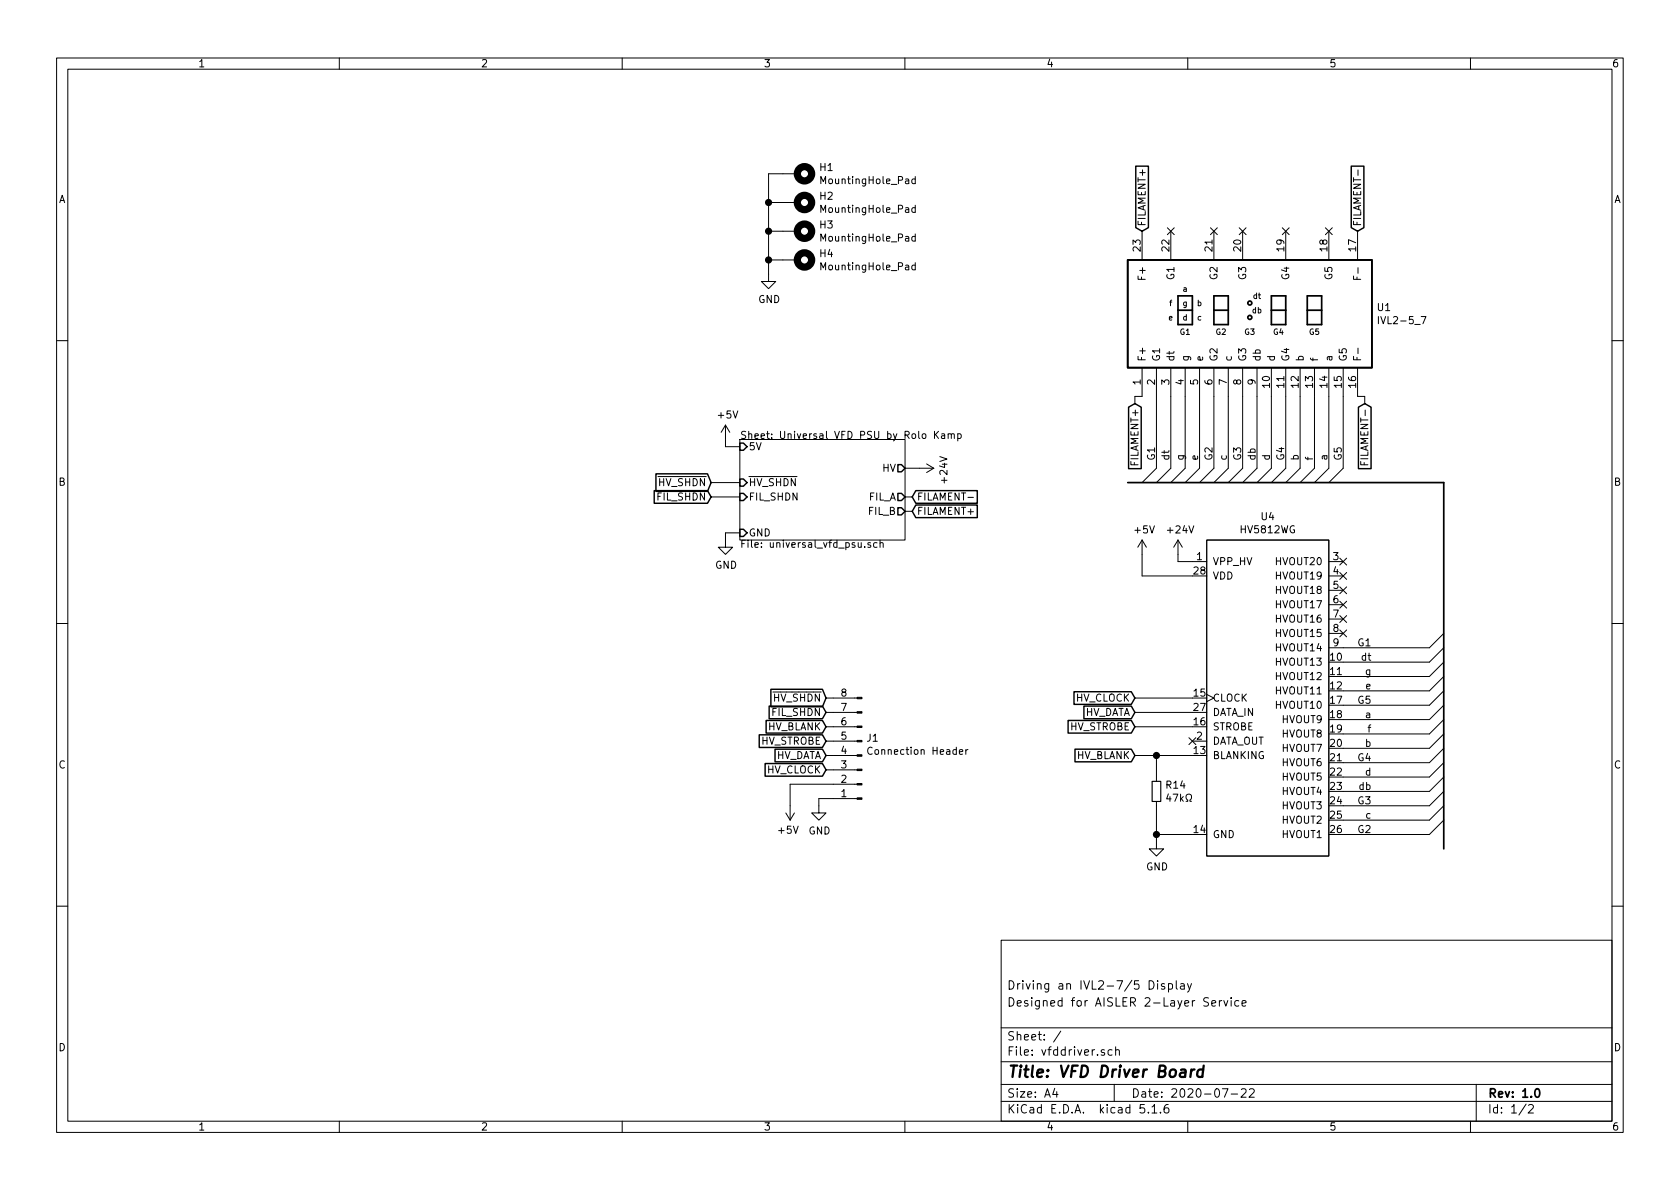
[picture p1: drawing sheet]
EESchema Schematic File Version 4
EELAYER 30 0
EELAYER END
$Descr A4 11693 8268
encoding utf-8
Sheet 1 2
Title "VFD Driver Board"
Date "2020-07-22"
Rev "1.0"
Comp ""
Comment1 "Designed for AISLER 2-Layer Service"
Comment2 "Driving an IVL2-7/5 Display"
Comment3 ""
Comment4 ""
$EndDescr
$Sheet
S 5150 3050 1150 700 
U 5F189B7D
F0 "Universal VFD PSU by Rolo Kamp" 50
F1 "universal_vfd_psu.sch" 50
F2 "5V" I L 5150 3100 50 
F3 "HV" O R 6300 3250 50 
F4 "~HV_SHDN~" I L 5150 3350 50 
F5 "GND" I L 5150 3700 50 
F6 "FIL_SHDN" I L 5150 3450 50 
F7 "FIL_B" O R 6300 3550 50 
F8 "FIL_A" O R 6300 3450 50 
$EndSheet
$Comp
L IVL2-7_5:IVL2-5_7 U1
U 1 1
P 8700 2200
F 0 "U1" H 9581 2271 50  0000 L CNN
F 1 "IVL2-5_7" H 9581 2180 50  0000 L CNN
F 2 "extra_libraries:IVL2-7_5" H 7750 2450 50  0001 C CNN
F 3 "https://www.ebay.com/sch/i.html?_nkw=ivl2-7%2F5" H 7750 2450 50  0001 C CNN
F 4 "IVL2-7/5" H 8700 2200 50  0001 C CNN "MPN"
	1    8700 2200
	1    0    0    -1  
$EndComp
Text GLabel 6350 3550 2    50   Input ~ 0
FILAMENT+
Text GLabel 6350 3450 2    50   Input ~ 0
FILAMENT-
Text GLabel 7950 1600 1    50   Input ~ 0
FILAMENT+
Text GLabel 7900 2800 3    50   Input ~ 0
FILAMENT+
Text GLabel 9450 1600 1    50   Input ~ 0
FILAMENT-
Text GLabel 9500 2800 3    50   Input ~ 0
FILAMENT-
Wire Wire Line
	6350 3450 6300 3450
Wire Wire Line
	6300 3550 6350 3550
$Comp
L HV5812:HV5812WG U4
U 1 1
P 8800 3650
F 0 "U4" H 8825 3715 50  0000 C CNN
F 1 "HV5812WG" H 8825 3624 50  0000 C CNN
F 2 "Package_SO:SOIC-28W_7.5x17.9mm_P1.27mm" H 8800 3650 50  0001 C CNN
F 3 "http://www.microchip.com/mymicrochip/filehandler.aspx?ddocname=en570713" H 8800 3650 50  0001 C CNN
F 4 "HV5812WG-GCT-ND" H 8800 3650 50  0001 C CNN "Digi-Key PN"
F 5 "HV5812WG-G" H 8800 3650 50  0001 C CNN "MPN"
F 6 "Microchip" H 8800 3650 50  0001 C CNN "Mfg"
	1    8800 3650
	1    0    0    -1  
$EndComp
$Comp
L power:+24V #PWR0105
U 1 1
P 6400 3250
F 0 "#PWR0105" H 6400 3100 50  0001 C CNN
F 1 "+24V" H 6415 3423 50  0000 C CNN
F 2 "" H 6400 3250 50  0001 C CNN
F 3 "" H 6400 3250 50  0001 C CNN
	1    6400 3250
	0    1    1    0   
$EndComp
$Comp
L power:+24V #PWR0106
U 1 1
P 8200 3850
F 0 "#PWR0106" H 8200 3700 50  0001 C CNN
F 1 "+24V" H 8215 4023 50  0000 C CNN
F 2 "" H 8200 3850 50  0001 C CNN
F 3 "" H 8200 3850 50  0001 C CNN
	1    8200 3850
	1    0    0    -1  
$EndComp
$Comp
L power:+5V #PWR0107
U 1 1
P 7950 3850
F 0 "#PWR0107" H 7950 3700 50  0001 C CNN
F 1 "+5V" H 7965 4023 50  0000 C CNN
F 2 "" H 7950 3850 50  0001 C CNN
F 3 "" H 7950 3850 50  0001 C CNN
	1    7950 3850
	1    0    0    -1  
$EndComp
Wire Wire Line
	8200 3850 8200 3900
Wire Wire Line
	8200 3900 8300 3900
Wire Wire Line
	8300 4000 7950 4000
Wire Wire Line
	7950 4000 7950 3850
$Comp
L power:GND #PWR0108
U 1 1
P 8050 5850
F 0 "#PWR0108" H 8050 5600 50  0001 C CNN
F 1 "GND" H 8055 5677 50  0000 C CNN
F 2 "" H 8050 5850 50  0001 C CNN
F 3 "" H 8050 5850 50  0001 C CNN
	1    8050 5850
	1    0    0    -1  
$EndComp
Entry Wire Line
	9950 5600 10050 5500
Entry Wire Line
	9950 5700 10050 5600
Entry Wire Line
	9950 5800 10050 5700
Entry Wire Line
	9950 5500 10050 5400
Entry Wire Line
	9950 5400 10050 5300
Entry Wire Line
	9950 5300 10050 5200
Entry Wire Line
	9950 5200 10050 5100
Entry Wire Line
	9950 5100 10050 5000
Entry Wire Line
	9950 5000 10050 4900
Entry Wire Line
	9950 4900 10050 4800
Entry Wire Line
	9950 4800 10050 4700
Entry Wire Line
	9950 4700 10050 4600
Entry Wire Line
	7950 3350 8050 3250
Entry Wire Line
	8050 3350 8150 3250
Entry Wire Line
	8150 3350 8250 3250
Entry Wire Line
	8250 3350 8350 3250
Entry Wire Line
	8350 3350 8450 3250
Entry Wire Line
	8450 3350 8550 3250
Entry Wire Line
	8550 3350 8650 3250
Entry Wire Line
	8650 3350 8750 3250
Entry Wire Line
	8750 3350 8850 3250
Entry Wire Line
	8850 3350 8950 3250
Entry Wire Line
	8950 3350 9050 3250
Entry Wire Line
	9050 3350 9150 3250
Entry Wire Line
	9150 3350 9250 3250
Entry Wire Line
	9250 3350 9350 3250
Entry Wire Line
	9950 4600 10050 4500
Entry Wire Line
	9950 4500 10050 4400
Wire Wire Line
	8050 2750 8050 3250
Wire Wire Line
	8150 3250 8150 2750
Wire Wire Line
	8250 2750 8250 3250
Wire Wire Line
	8350 3250 8350 2750
Wire Wire Line
	8450 2750 8450 3250
Wire Wire Line
	8550 3250 8550 2750
Wire Wire Line
	8650 2750 8650 3250
Wire Wire Line
	8750 3250 8750 2750
Wire Wire Line
	8850 3250 8850 2750
Wire Wire Line
	8950 2750 8950 3250
Wire Wire Line
	9050 3250 9050 2750
Wire Wire Line
	9150 2750 9150 3250
Wire Wire Line
	9250 3250 9250 2750
Wire Wire Line
	9350 2750 9350 3250
Wire Wire Line
	9450 2750 9500 2750
Wire Wire Line
	9500 2750 9500 2800
Wire Wire Line
	7950 2750 7900 2750
Wire Wire Line
	7900 2750 7900 2800
Wire Wire Line
	6400 3250 6300 3250
$Comp
L power:+5V #PWR0109
U 1 1
P 5050 3050
F 0 "#PWR0109" H 5050 2900 50  0001 C CNN
F 1 "+5V" H 5065 3223 50  0000 C CNN
F 2 "" H 5050 3050 50  0001 C CNN
F 3 "" H 5050 3050 50  0001 C CNN
	1    5050 3050
	1    0    0    -1  
$EndComp
Wire Wire Line
	5050 3050 5050 3100
Wire Wire Line
	5050 3100 5150 3100
$Comp
L power:GND #PWR0110
U 1 1
P 5050 3750
F 0 "#PWR0110" H 5050 3500 50  0001 C CNN
F 1 "GND" H 5055 3577 50  0000 C CNN
F 2 "" H 5050 3750 50  0001 C CNN
F 3 "" H 5050 3750 50  0001 C CNN
	1    5050 3750
	1    0    0    -1  
$EndComp
Wire Wire Line
	5050 3750 5050 3700
Wire Wire Line
	5050 3700 5150 3700
Text Label 8050 3200 1    50   ~ 0
G1
Text Label 8150 3200 1    50   ~ 0
dt
Text Label 8250 3200 1    50   ~ 0
g
Text Label 8350 3200 1    50   ~ 0
e
Text Label 8450 3200 1    50   ~ 0
G2
Text Label 8550 3200 1    50   ~ 0
c
Text Label 8650 3200 1    50   ~ 0
G3
Text Label 8750 3200 1    50   ~ 0
db
Text Label 8850 3200 1    50   ~ 0
d
Text Label 8950 3200 1    50   ~ 0
G4
Text Label 9050 3200 1    50   ~ 0
b
Text Label 9150 3200 1    50   ~ 0
f
Text Label 9250 3200 1    50   ~ 0
a
Text Label 9350 3200 1    50   ~ 0
G5
Text Label 9550 4500 2    50   ~ 0
G1
NoConn ~ 9350 4400
NoConn ~ 9350 4300
NoConn ~ 9350 4200
NoConn ~ 9350 4100
NoConn ~ 9350 4000
NoConn ~ 9350 3900
Text Label 9550 4600 2    50   ~ 0
dt
Text Label 9550 4700 2    50   ~ 0
g
Text Label 9550 4800 2    50   ~ 0
e
Text Label 9550 5800 2    50   ~ 0
G2
Text Label 9550 5700 2    50   ~ 0
c
Text Label 9550 5600 2    50   ~ 0
G3
Text Label 9550 5500 2    50   ~ 0
db
Text Label 9550 5400 2    50   ~ 0
d
Text Label 9550 5300 2    50   ~ 0
G4
Text Label 9550 5200 2    50   ~ 0
b
Text Label 9550 5100 2    50   ~ 0
f
Text Label 9550 5000 2    50   ~ 0
a
Text Label 9550 4900 2    50   ~ 0
G5
Wire Wire Line
	9350 5800 9950 5800
Wire Wire Line
	9350 5700 9950 5700
Wire Wire Line
	9350 5600 9950 5600
Wire Wire Line
	9350 5500 9950 5500
Wire Wire Line
	9350 5400 9950 5400
Wire Wire Line
	9350 5300 9950 5300
Wire Wire Line
	9350 5200 9950 5200
Wire Wire Line
	9350 5100 9950 5100
Wire Wire Line
	9350 5000 9950 5000
Wire Wire Line
	9350 4900 9950 4900
Wire Wire Line
	9350 4800 9950 4800
Wire Wire Line
	9350 4700 9950 4700
Wire Wire Line
	9350 4600 9950 4600
Wire Wire Line
	9350 4500 9950 4500
$Comp
L Connector:Conn_01x08_Male J1
U 1 1
P 6000 5250
F 0 "J1" H 5972 5132 50  0000 R CNN
F 1 "Connection Header" H 5972 5223 50  0000 R CNN
F 2 "Connector_PinHeader_2.54mm:PinHeader_1x08_P2.54mm_Vertical" H 6000 5250 50  0001 C CNN
F 3 "~" H 6000 5250 50  0001 C CNN
F 4 "S2112EC-40-ND" H 6000 5250 50  0001 C CNN "Digi-Key PN"
F 5 "PREC040DBAN-M71RC" H 6000 5250 50  0001 C CNN "MPN"
F 6 "Sullins" H 6000 5250 50  0001 C CNN "Mfg"
	1    6000 5250
	-1   0    0    1   
$EndComp
Text GLabel 4950 3350 0    50   Input ~ 0
~HV_SHDN~
Text GLabel 4950 3450 0    50   Input ~ 0
FIL_SHDN
Wire Wire Line
	4950 3350 5150 3350
Wire Wire Line
	4950 3450 5150 3450
$Comp
L power:GND #PWR011
U 1 1
P 5700 5600
F 0 "#PWR011" H 5700 5350 50  0001 C CNN
F 1 "GND" H 5705 5427 50  0000 C CNN
F 2 "" H 5700 5600 50  0001 C CNN
F 3 "" H 5700 5600 50  0001 C CNN
	1    5700 5600
	1    0    0    -1  
$EndComp
Wire Wire Line
	5700 5600 5700 5550
Wire Wire Line
	5700 5550 5800 5550
$Comp
L power:+5V #PWR010
U 1 1
P 5500 5600
F 0 "#PWR010" H 5500 5450 50  0001 C CNN
F 1 "+5V" H 5515 5773 50  0000 C CNN
F 2 "" H 5500 5600 50  0001 C CNN
F 3 "" H 5500 5600 50  0001 C CNN
	1    5500 5600
	-1   0    0    1   
$EndComp
Wire Wire Line
	5500 5600 5500 5450
Wire Wire Line
	5500 5450 5800 5450
Text GLabel 5750 4850 0    50   Input ~ 0
~HV_SHDN~
Text GLabel 5750 4950 0    50   Input ~ 0
FIL_SHDN
Wire Wire Line
	5750 4850 5800 4850
Text GLabel 7900 4850 0    50   Input ~ 0
HV_CLOCK
Text GLabel 7900 4950 0    50   Input ~ 0
HV_DATA
Text GLabel 7900 5050 0    50   Input ~ 0
HV_STROBE
NoConn ~ 8300 5150
$Comp
L Device:R_Small R14
U 1 1
P 8050 5500
F 0 "R14" H 8109 5546 50  0000 L CNN
F 1 "47kΩ" H 8109 5455 50  0000 L CNN
F 2 "Resistor_SMD:R_0805_2012Metric_Pad1.15x1.40mm_HandSolder" H 8050 5500 50  0001 C CNN
F 3 "~" H 8050 5500 50  0001 C CNN
F 4 "311-47.0KCRCT-ND" H 8050 5500 50  0001 C CNN "Digi-Key PN"
F 5 "RC0805FR-0747KL" H 8050 5500 50  0001 C CNN "MPN"
F 6 "Yageo" H 8050 5500 50  0001 C CNN "Mfg"
	1    8050 5500
	1    0    0    -1  
$EndComp
Wire Wire Line
	8050 5800 8050 5850
Wire Wire Line
	8050 5800 8300 5800
Wire Wire Line
	8050 5800 8050 5600
Connection ~ 8050 5800
Wire Wire Line
	8050 5400 8050 5250
Wire Wire Line
	8050 5250 8300 5250
Text GLabel 7900 5250 0    50   Input ~ 0
HV_BLANK
Wire Wire Line
	7900 5250 8050 5250
Connection ~ 8050 5250
Wire Wire Line
	8300 5050 7900 5050
Wire Wire Line
	7900 4950 8300 4950
Wire Wire Line
	8300 4850 7900 4850
Text GLabel 5750 5350 0    50   Input ~ 0
HV_CLOCK
Text GLabel 5750 5250 0    50   Input ~ 0
HV_DATA
Text GLabel 5750 5150 0    50   Input ~ 0
HV_STROBE
Text GLabel 5750 5050 0    50   Input ~ 0
HV_BLANK
Wire Wire Line
	5750 5050 5800 5050
Wire Wire Line
	5750 5150 5800 5150
Wire Wire Line
	5750 5250 5800 5250
Wire Wire Line
	5750 5350 5800 5350
Wire Wire Line
	5800 4950 5750 4950
$Comp
L Mechanical:MountingHole_Pad H1
U 1 1
P 5550 1200
F 0 "H1" V 5504 1350 50  0000 L CNN
F 1 "MountingHole_Pad" V 5595 1350 50  0000 L CNN
F 2 "MountingHole:MountingHole_2.7mm_M2.5_Pad" H 5550 1200 50  0001 C CNN
F 3 "~" H 5550 1200 50  0001 C CNN
	1    5550 1200
	0    1    1    0   
$EndComp
$Comp
L Mechanical:MountingHole_Pad H2
U 1 1
P 5550 1400
F 0 "H2" V 5504 1550 50  0000 L CNN
F 1 "MountingHole_Pad" V 5595 1550 50  0000 L CNN
F 2 "MountingHole:MountingHole_2.7mm_M2.5_Pad" H 5550 1400 50  0001 C CNN
F 3 "~" H 5550 1400 50  0001 C CNN
	1    5550 1400
	0    1    1    0   
$EndComp
$Comp
L Mechanical:MountingHole_Pad H3
U 1 1
P 5550 1600
F 0 "H3" V 5504 1750 50  0000 L CNN
F 1 "MountingHole_Pad" V 5595 1750 50  0000 L CNN
F 2 "MountingHole:MountingHole_2.7mm_M2.5_Pad" H 5550 1600 50  0001 C CNN
F 3 "~" H 5550 1600 50  0001 C CNN
	1    5550 1600
	0    1    1    0   
$EndComp
$Comp
L Mechanical:MountingHole_Pad H4
U 1 1
P 5550 1800
F 0 "H4" V 5504 1950 50  0000 L CNN
F 1 "MountingHole_Pad" V 5595 1950 50  0000 L CNN
F 2 "MountingHole:MountingHole_2.7mm_M2.5_Pad" H 5550 1800 50  0001 C CNN
F 3 "~" H 5550 1800 50  0001 C CNN
	1    5550 1800
	0    1    1    0   
$EndComp
$Comp
L power:GND #PWR0111
U 1 1
P 5350 1900
F 0 "#PWR0111" H 5350 1650 50  0001 C CNN
F 1 "GND" H 5355 1727 50  0000 C CNN
F 2 "" H 5350 1900 50  0001 C CNN
F 3 "" H 5350 1900 50  0001 C CNN
	1    5350 1900
	1    0    0    -1  
$EndComp
Wire Wire Line
	5350 1900 5350 1800
Wire Wire Line
	5350 1200 5450 1200
Wire Wire Line
	5450 1400 5350 1400
Connection ~ 5350 1400
Wire Wire Line
	5350 1400 5350 1200
Wire Wire Line
	5450 1600 5350 1600
Connection ~ 5350 1600
Wire Wire Line
	5350 1600 5350 1400
Wire Wire Line
	5450 1800 5350 1800
Connection ~ 5350 1800
Wire Wire Line
	5350 1800 5350 1600
NoConn ~ 8150 1600
NoConn ~ 8450 1600
NoConn ~ 8650 1600
NoConn ~ 8950 1600
NoConn ~ 9250 1600
Wire Bus Line
	10050 3350 10050 5900
Wire Bus Line
	7850 3350 10050 3350
$EndSCHEMATC
